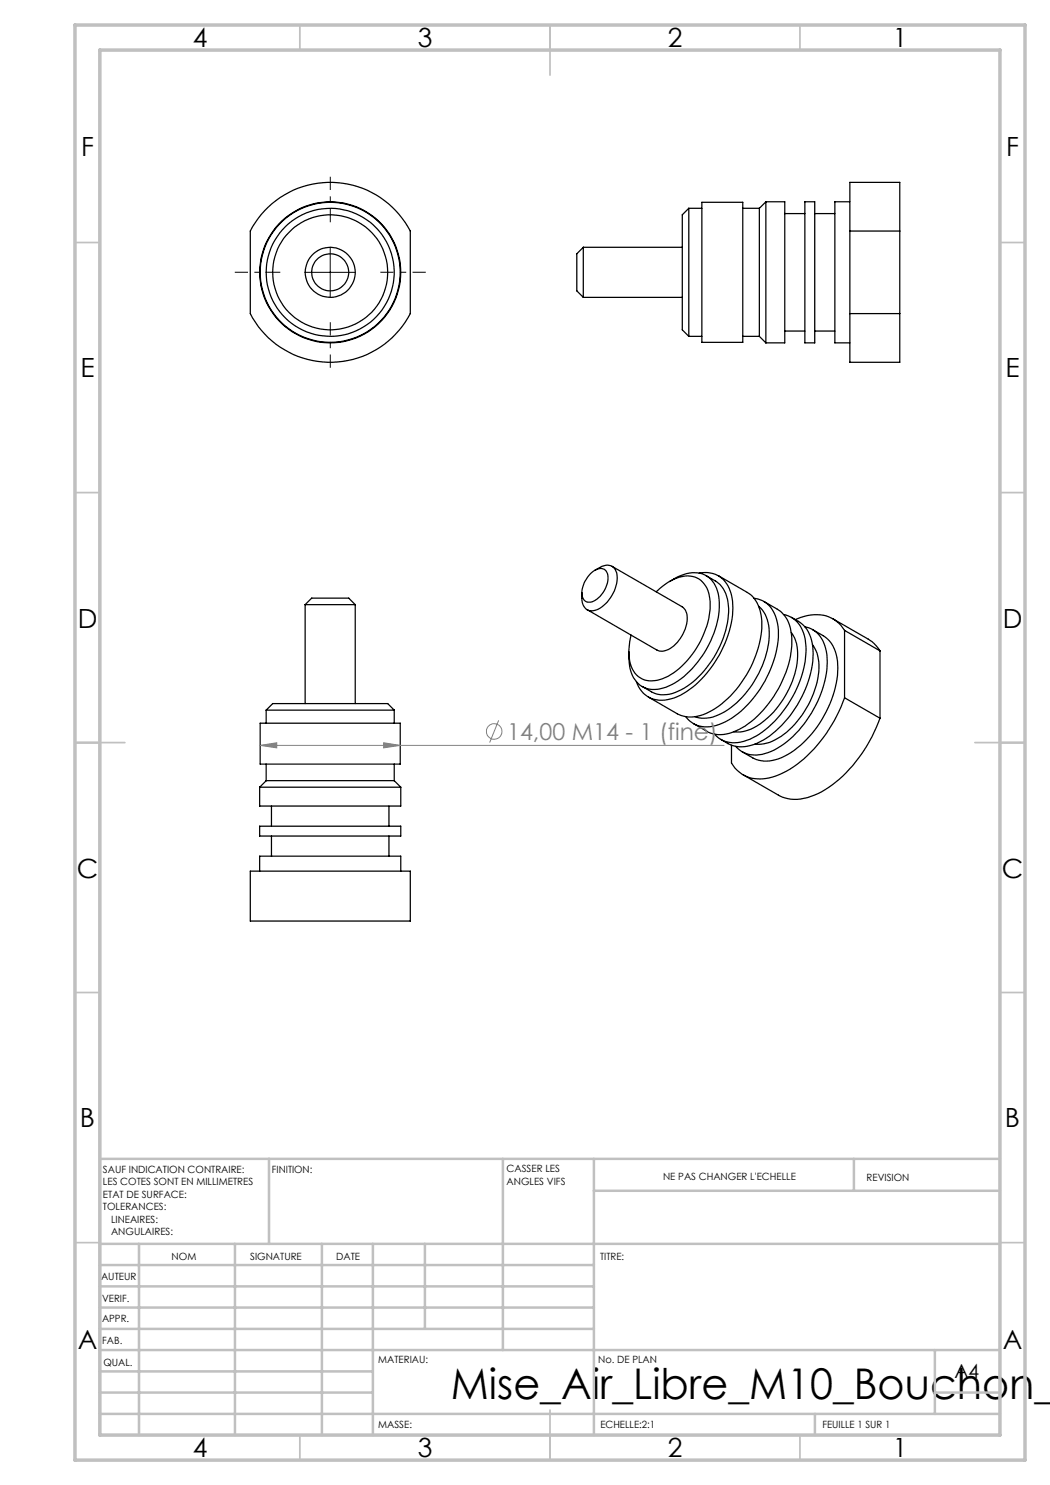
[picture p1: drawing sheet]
<svg xmlns="http://www.w3.org/2000/svg" width="210mm" height="297mm" viewBox="0 0 210 297" stroke-linecap="round" stroke-linejoin="round" font-family="sans-serif">
<g fill="none" stroke="#000" stroke-width=".25">
<path d="M53 42.1a18 18 0 0 1 29.1 4.1v16.5a18 18 0 0 1-32 0v-16.5l1.5-2.5zM116.7 49.5v10M116.7 49.5l-1.3 1.3v7.4l1.3 1.3M116.7 59.5h19.8M116.7 49.5h19.8M137.8 41.7v25.6M137.8 41.7l-1.3 1.3v23l1.3 1.3M137.8 41.7h2.6M140.4 40.5h8.2v28h-8.2zM148.6 41.7h3.3M151.9 41.7v25.6M153.2 40.4h3.8v28.2h-3.8"/>
<path d="M153.2 40.4v28.2M153.2 40.4l-1.3 1.3M157 42.7h4M161 40.4h1.9v28.2h-1.9zM162.9 42.7h4.1M170 46.2v-9.7h10v9.7M170 40.4h-3v28.2h3M170 46.2h10M170 46.2v16.5M180 46.2v16.5M137.8 67.3h2.6M148.6 67.3h3.3"/>
<path d="M151.9 67.3l1.3 1.3M157 66.2h4M162.9 66.2h4.1M170 62.7v9.8h10v-9.8M170 62.7h10M118.1 114.7a2.28 2.28 0 0 1 2.9-.7 3.2 3.2 0 0 1 0 3.8 4 4 0 0 1-3.5 2.6 1.99 1.99 0 0 1-1-2.6 6.4 6.4 0 0 1 1.6-3.1zM119 114l.9-.5a2.12 2.12 0 0 1 3.4 1 7.2 7.2 0 0 1-4.4 7.6 2.07 2.07 0 0 1-2.5-2.4v-1.1M122.4 113.3l14 8.1a3.1 3.1 0 0 1 .9 3.4 7.3 7.3 0 0 1-4.4 5.4h-.7l-.8-.2-14-8.1M131.2 118.4a9.4 9.4 0 0 1 6.8-3.2 4.6 4.6 0 0 1 4 4.5 17.3 17.3 0 0 1-5.1 12.9 9.1 9.1 0 0 1-7.5 3.5 4.6 4.6 0 0 1-3.5-4.4l-.1-1.3M133.9 116.3a7.7 7.7 0 0 1 6.6-1.5 5.7 5.7 0 0 1 3.4 5.8 19.6 19.6 0 0 1-9.5 16.3 5.8 5.8 0 0 1-6.7-.1 7 7 0 0 1-1.9-5.4v-1M139.8 114.6a5.2 5.2 0 0 1 6.5 4.3 17.7 17.7 0 0 1-2.9 12.8 17.2 17.2 0 0 1-9.2 8.1 5.2 5.2 0 0 1-6.9-3.5M141.2 115.1l1.9 1.1a6.3 6.3 0 0 1 2.6 5.5 19.8 19.8 0 0 1-9.5 16.3 6 6 0 0 1-5.9 .4l-1.9-1.1"/>
<path d="M143.7 115.1l5.8 3.4a6.9 6.9 0 0 1 2.9 6.4 21.5 21.5 0 0 1-10.5 17.5 6.7 6.7 0 0 1-6.4 .4l-5.8-3.4M150.8 119.7a5.5 5.5 0 0 1 4.7 5 19.3 19.3 0 0 1-3.4 13 16.5 16.5 0 0 1-9.5 7.5 5.1 5.1 0 0 1-5.4-1.9M61 120.9h10M61 120.9l1.3-1.3h7.4l1.3 1.3M61 120.9v19.8M71 120.9v19.8M126.2 127l-.3 1.3-.1 2.1M151.7 121.2a7.2 7.2 0 0 1 2.1 6.6 20.4 20.4 0 0 1-8.8 14.5 6.9 6.9 0 0 1-6 1M152.8 120.3l2.7 1.5a6.2 6.2 0 0 1 2.8 5.1 21 21 0 0 1-6.2 15.7 11.9 11.9 0 0 1-8.5 4.3l-2-.5-2.9-1.7M156.7 122.9a5.7 5.7 0 0 1 4.4 5.6 20.8 20.8 0 0 1-5.6 15.1 12.8 12.8 0 0 1-8.5 5 4.9 4.9 0 0 1-4.1-1.8M158.3 126.5a8.5 8.5 0 0 1 1 6.8 18.3 18.3 0 0 1-9.1 12.5l-1.6 .5-1.8 .1M158.3 123.5l1.4 .8a7 7 0 0 1 2.9 6.4 22.1 22.1 0 0 1-10 17.3 7.2 7.2 0 0 1-7 .7l-1.4-.8"/>
<path d="M159.1 123.9a7.8 7.8 0 0 1 8.2 .4l.9 .8 .7 1M161 125.4a5.5 5.5 0 0 1 4.3 4.9 19.7 19.7 0 0 1-4 13.8 16.2 16.2 0 0 1-8.9 6.8 5.3 5.3 0 0 1-5.3-1.6M162.5 128.9a8.9 8.9 0 0 1 .9 7.6 18.3 18.3 0 0 1-8.4 11.5 6.4 6.4 0 0 1-4 .8M162.5 125.9l2.1 1.2a7 7 0 0 1 3 6.5 21.7 21.7 0 0 1-10.6 17.6 6.7 6.7 0 0 1-6.4 .4l-2.2-1.2M166.6 123.8l7.8 4.5 1.6 1.9M168.9 139.6a27.8 27.8 0 0 1-11.7 14.7 9.1 9.1 0 0 1-8.4 .8l-1.4-1-1.1-1.5v-3.6M168.9 139.6l7.1 4M168.9 126.1v13.5M168.9 126.1l7.1 4.1M176 130.2v13.4M51.9 157.4h28.3M51.9 157.4v3.8h28.3v-3.8"/>
<path d="M52 144.6h28v8.2h-28zM53.2 156.1h25.6M53.2 142l1.3-1.3h23l1.3 1.3M53.2 142h25.6M53.2 156.1l-1.3 1.3M53.2 142v2.6M53.2 152.8v3.3M78.8 156.1l1.4 1.3M78.8 142v2.6M78.8 152.8v3.3M176 143.6a28.2 28.2 0 0 1-11.7 14.8 9.4 9.4 0 0 1-7.8 1l-7.9-4.5M50.1 174.2h32v10h-32z"/>
<path d="M51.9 165.2h28.3v2h-28.3zM51.9 174.2v-3h28.3v3M54.3 161.2v4M54.3 167.2v4M77.8 161.2v4M77.8 167.2v4"/>
<circle cx="66" cy="54.5" r="5"/>
<circle cx="66" cy="54.5" r="12.8"/>
<circle cx="66" cy="54.5" r="11.5"/>
<circle cx="66" cy="54.5" r="14.1"/>
<circle cx="66" cy="54.5" r="14"/>
<circle cx="66" cy="54.5" r="3.7"/>
</g>
<g fill="none" stroke="#808080" stroke-width=".2">
<path d="M52 149.1l3.4-.5v1zM52 149.1h92.8M76.7 148.6l3.3 .5-3.3 .5zM99.7 144.1l-1.8 4.4"/>
<circle cx="98.8" cy="146.3" r="1.55"/>
</g>
<path d="M56.1 54.5h-9.1M66.1 44.5v-9.1M76.1 54.5h9.1M66.1 64.5v9.1" fill="none" stroke="#000" stroke-width=".2" stroke-dasharray="30.5 1.3 1.3 1.3" stroke-dashoffset="27.8" stroke-linecap="butt"/>
<path d="M61 54.5h10M66 49.5v10" fill="none" stroke="#000" stroke-width=".2"/>
<g fill="none" stroke="#c0c0c0" stroke-width=".35">
<path d="M60 5v5M110 5v10M160 5v5M15 48.5h5M200 48.5h5M15 98.5h5M200 98.5h5M15 148.5h10M195 148.5h10M15 198.5h5M200 198.5h5M15 248.5h5"/>
<path d="M200 248.5h5M60 287v5M110 282v10M160 287v5"/>
</g>
<g fill="none" stroke="#c0c0c0" stroke-width=".5">
<path d="M53.8 231.8v17M100.6 231.8v38.2M118.8 231.8v55.2M118.8 238.2h81.2M170.8 231.8v6.4M200 231.8h-180v55.2M20 248.8h180M20 257.3h98.8M20 253h98.8M27.8 248.8v38.2M47 248.8v38.2M64.4 248.8v38.2"/>
<path d="M74.6 248.8v38.2M85 248.8v17M20 265.8h98.8M20 261.5h98.8M20 278.5h54.6M20 274.3h54.6M20 270h180M187 278.5h13M187 270v12.8M20 282.8h180M163 282.8v4.2"/>
</g>
<path d="M15 5h190v287h-190zM20 10h180v277h-180z" fill="none" stroke="#c0c0c0" stroke-width=".7"/>
<path d="M76.7 148.6l3.3 .5-3.3 .5zM52 149.1l3.4-.5v1z" fill="#808080"/>
<text font-size="8.5" x="90.2" y="279.7">Mise_Air_Libre_M10_Bouchon_</text>
<g font-size="5.3">
<text x="38.5" y="9.5">4</text>
<text x="83.5" y="9.5">3</text>
<text x="133.6" y="9.5">2</text>
<text x="178.6" y="9.5">1</text>
<text x="16.2" y="31.3">F</text>
<text x="201.2" y="31.3">F</text>
<text x="16.1" y="75.5">E</text>
<text x="201.1" y="75.5">E</text>
<text x="15.5" y="125.5">D</text>
<text x="200.5" y="125.5">D</text>
<text x="15.4" y="175.5">C</text>
<text x="200.4" y="175.5">C</text>
<text x="16" y="225.5">B</text>
<text x="201" y="225.5">B</text>
<text x="15.5" y="269.8">A</text>
<text x="200.5" y="269.8">A</text>
<text x="38.5" y="291.5">4</text>
<text x="83.5" y="291.5">3</text>
<text x="133.6" y="291.5">2</text>
<text x="178.6" y="291.5">1</text>
</g>
<text font-size="4.7" fill="#808080" x="101.4" y="148">14,00 M14 - 1 (fine)</text>
<text font-size="3.9" x="190.9" y="275.5">A4</text>
<g font-size="2">
<text x="20.6" y="234.6">SAUF INDICATION CONTRAIRE:</text>
<text x="20.6" y="237.1">LES COTES SONT EN MILLIMETRES</text>
<text x="20.6" y="239.6">ETAT DE SURFACE:</text>
<text x="54.4" y="234.6">FINITION:</text>
<text x="101.3" y="234.5">CASSER LES</text>
<text x="101.3" y="237">ANGLES VIFS</text>
<text x="132.6" y="236">NE PAS CHANGER L'ECHELLE</text>
<text x="173.3" y="236.2">REVISION</text>
<text x="20.6" y="242.1">TOLERANCES:</text>
<text x="22.2" y="244.6">LINEAIRES:</text>
<text x="22.2" y="247.1">ANGULAIRES:</text>
<text x="34.3" y="252">NOM</text>
<text x="50" y="251.9">SIGNATURE</text>
<text x="67.2" y="251.9">DATE</text>
<text x="120" y="251.9">TITRE:</text>
<text x="20.2" y="256.1">AUTEUR</text>
<text x="20.4" y="260.3">VERIF.</text>
<text x="20.4" y="264.4">APPR.</text>
<text x="20.5" y="268.8">FAB.</text>
<text x="20.7" y="273.1">QUAL.</text>
<text x="75.7" y="272.5">MATERIAU:</text>
<text x="119.6" y="272.5">No. DE PLAN</text>
<text x="75.6" y="285.5">MASSE:</text>
<text x="120.1" y="285.6">ECHELLE:2:1</text>
<text x="164.5" y="285.6">FEUILLE 1 SUR 1</text>
</g>
</svg>
